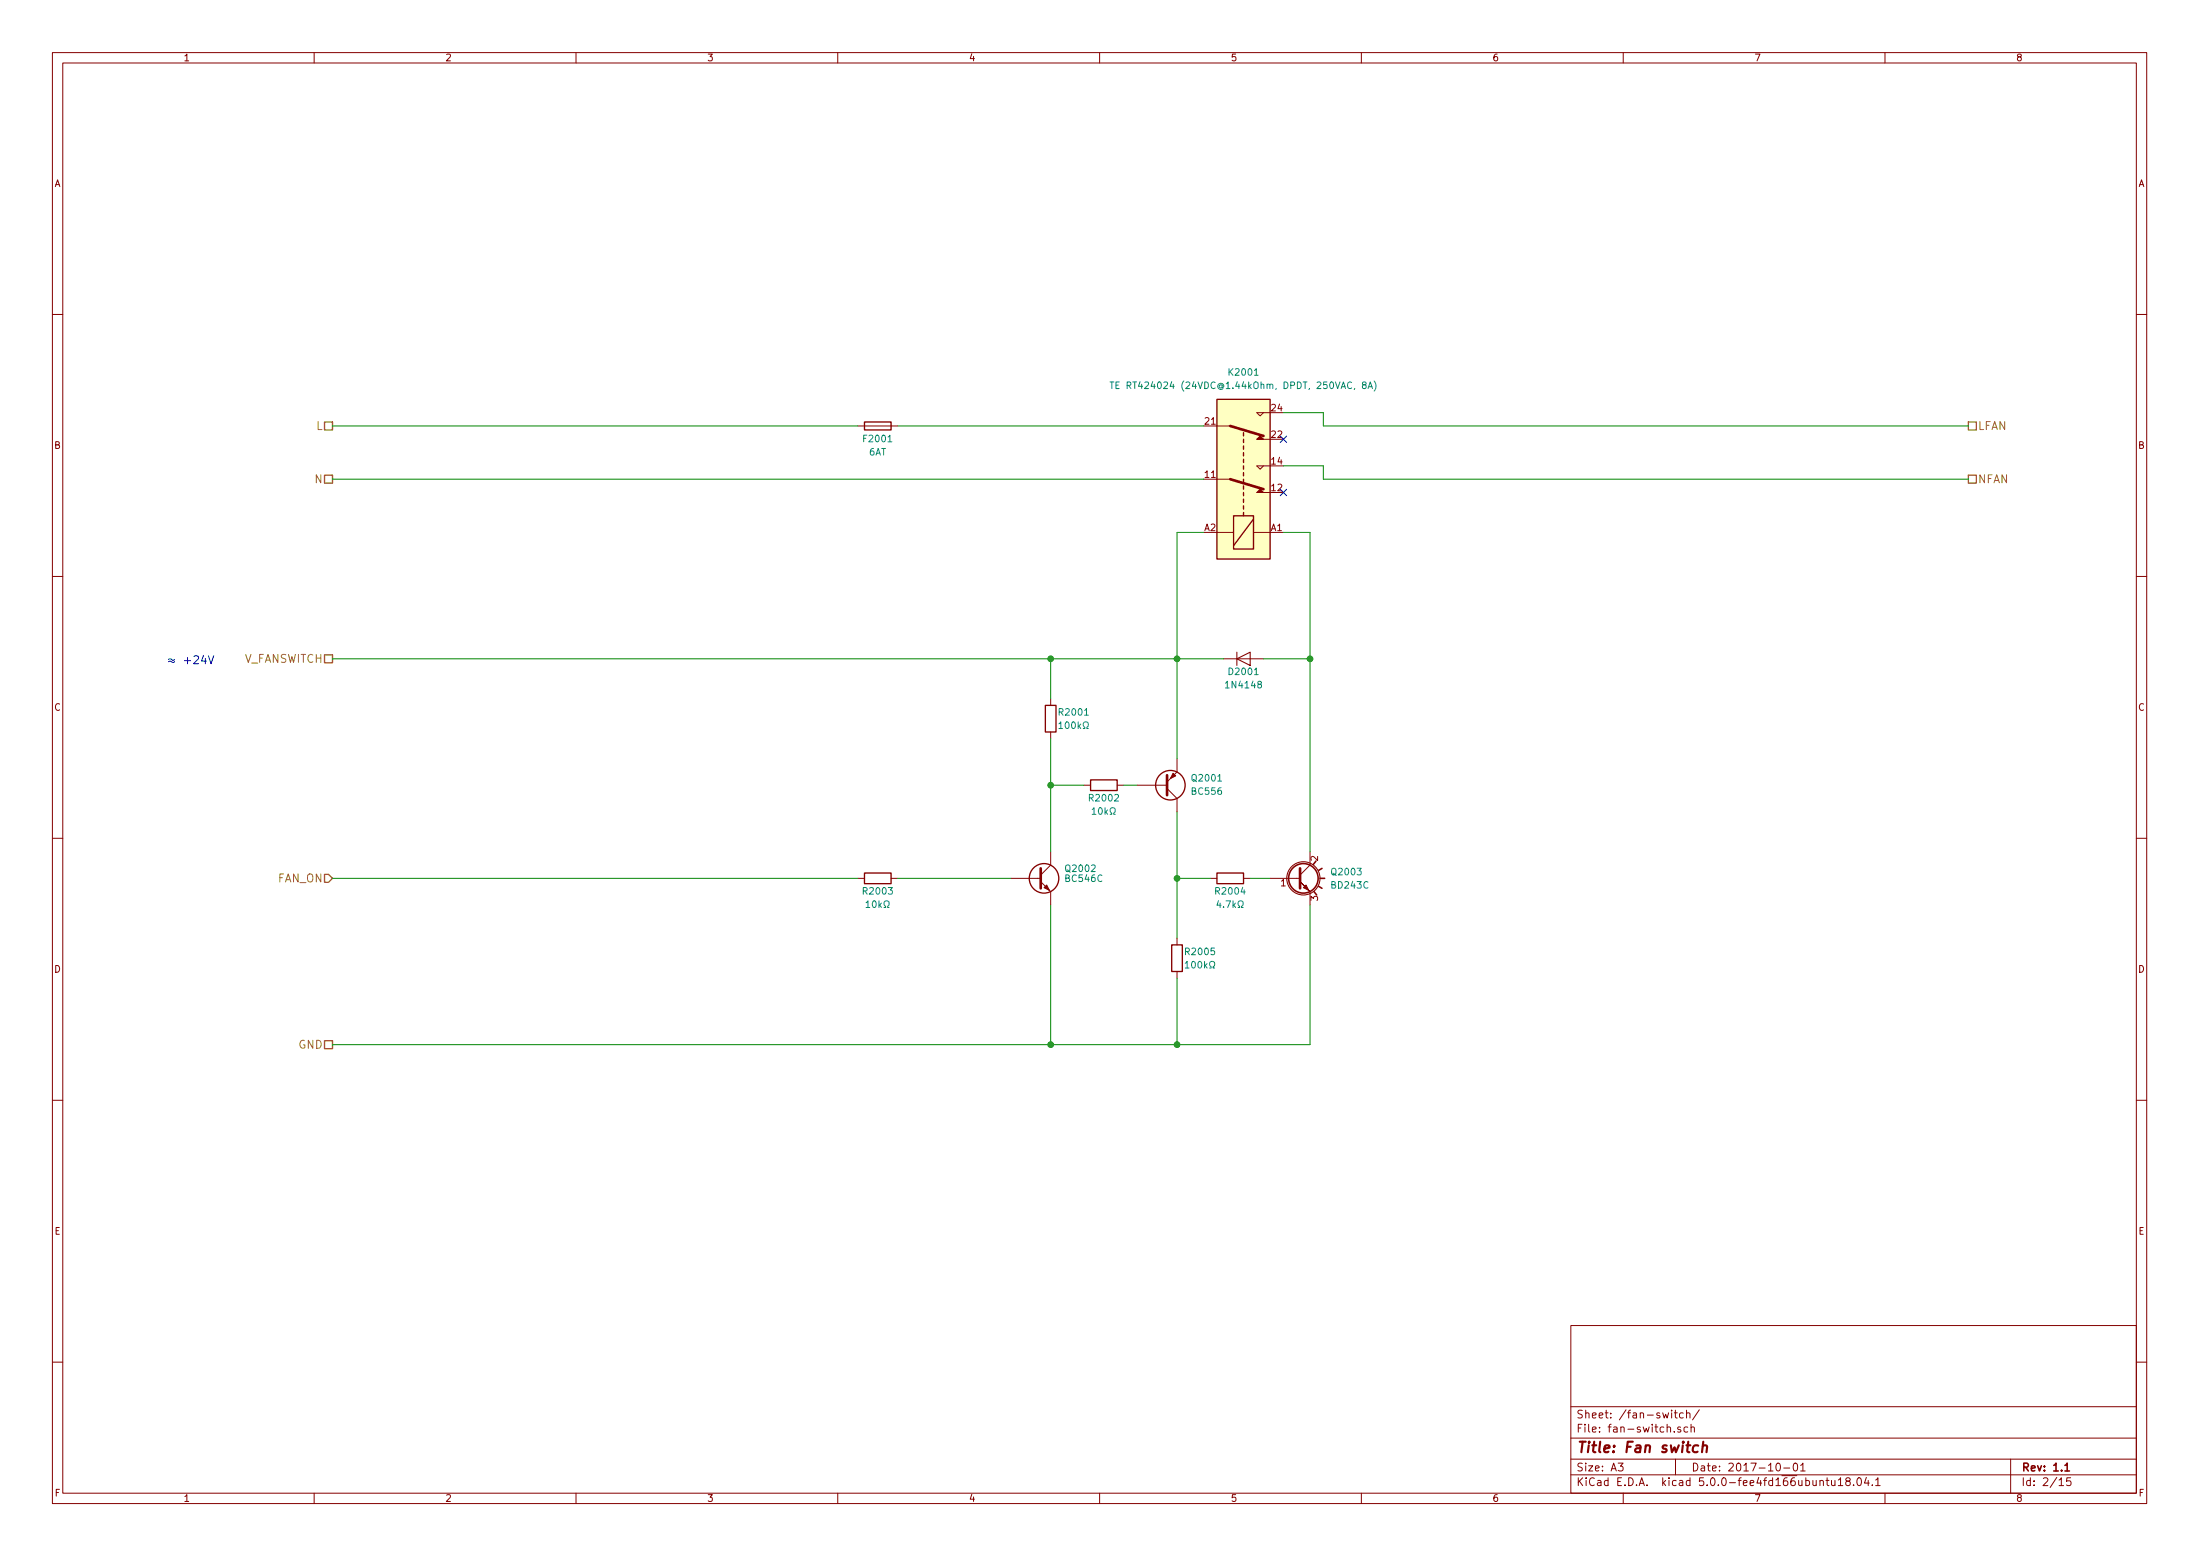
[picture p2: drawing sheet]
EESchema Schematic File Version 4
LIBS:controller-cache
EELAYER 26 0
EELAYER END
$Descr A3 16535 11693
encoding utf-8
Sheet 2 15
Title "Fan switch"
Date "2017-10-01"
Rev "1.1"
Comp ""
Comment1 ""
Comment2 ""
Comment3 ""
Comment4 ""
$EndDescr
$Comp
L transistors:BD249C Q2003
U 1 1
P 9750 6600
F 0 "Q2003" H 10000 6650 50  0000 L CNN
F 1 "BD243C" H 10000 6550 50  0000 L CNN
F 2 "TO_SOT_Packages_THT:TO-220-3_Vertical" H 10000 6525 50  0001 L CIN
F 3 "" H 9750 6600 50  0001 L CNN
	1    9750 6600
	1    0    0    -1  
$EndComp
$Comp
L transistors:BC556 Q2001
U 1 1
P 8750 5900
F 0 "Q2001" H 8950 5850 50  0000 L CNN
F 1 "BC556" H 8950 5950 50  0000 L CNN
F 2 "TO_SOT_Packages_THT:TO-92_Inline_Wide" H 8950 5825 50  0001 L CIN
F 3 "" H 8750 5900 50  0001 L CNN
	1    8750 5900
	1    0    0    1   
$EndComp
$Comp
L device:R R2002
U 1 1
P 8300 5900
F 0 "R2002" V 8200 5900 50  0000 C CNN
F 1 "10kΩ" V 8100 5900 50  0000 C CNN
F 2 "Resistors_SMD:R_0805_HandSoldering" V 8230 5900 50  0001 C CNN
F 3 "" H 8300 5900 50  0001 C CNN
	1    8300 5900
	0    -1   -1   0   
$EndComp
$Comp
L device:R R2004
U 1 1
P 9250 6600
F 0 "R2004" V 9150 6600 50  0000 C CNN
F 1 "4.7kΩ" V 9050 6600 50  0000 C CNN
F 2 "Resistors_SMD:R_0805_HandSoldering" V 9180 6600 50  0001 C CNN
F 3 "" H 9250 6600 50  0001 C CNN
	1    9250 6600
	0    -1   -1   0   
$EndComp
$Comp
L device:R R2005
U 1 1
P 8850 7200
F 0 "R2005" H 8800 7250 50  0000 R CNN
F 1 "100kΩ" H 8800 7150 50  0000 R CNN
F 2 "Resistors_SMD:R_0805_HandSoldering" V 8780 7200 50  0001 C CNN
F 3 "" H 8850 7200 50  0001 C CNN
	1    8850 7200
	-1   0    0    -1  
$EndComp
$Comp
L relays:FINDER-44.62 K2001
U 1 1
P 9350 3800
F 0 "K2001" V 10350 3800 50  0000 C CNN
F 1 "TE RT424024 (24VDC@1.44kOhm, DPDT, 250VAC, 8A)" V 10250 3800 50  0000 C CNN
F 2 "footprints:Relay_DPDT_Schrack-RT2-FormC_RM5.04mm" H 10900 3770 50  0001 C CNN
F 3 "" H 9350 3800 50  0001 C CNN
	1    9350 3800
	0    1    -1   0   
$EndComp
$Comp
L Device:Fuse F2001
U 1 1
P 6600 3200
F 0 "F2001" V 6500 3200 50  0000 C CNN
F 1 "6AT" V 6400 3200 50  0000 C CNN
F 2 "Wire_Connections_Bridges:WireConnection_2.50mmDrill_LargePad" V 6530 3200 50  0001 C CNN
F 3 "" H 6600 3200 50  0001 C CNN
	1    6600 3200
	0    -1   -1   0   
$EndComp
$Comp
L transistors:BC546 Q2002
U 1 1
P 7800 6600
F 0 "Q2002" H 8000 6675 50  0000 L CNN
F 1 "BC546C" H 8000 6600 50  0000 L CNN
F 2 "TO_SOT_Packages_THT:TO-92_Inline_Wide" H 8000 6525 50  0001 L CIN
F 3 "" H 7800 6600 50  0001 L CNN
	1    7800 6600
	1    0    0    -1  
$EndComp
$Comp
L device:R R2001
U 1 1
P 7900 5400
F 0 "R2001" H 7850 5450 50  0000 R CNN
F 1 "100kΩ" H 7850 5350 50  0000 R CNN
F 2 "Resistors_SMD:R_0805_HandSoldering" V 7830 5400 50  0001 C CNN
F 3 "" H 7900 5400 50  0001 C CNN
	1    7900 5400
	-1   0    0    -1  
$EndComp
$Comp
L device:R R2003
U 1 1
P 6600 6600
F 0 "R2003" V 6500 6600 50  0000 C CNN
F 1 "10kΩ" V 6400 6600 50  0000 C CNN
F 2 "Resistors_SMD:R_0805_HandSoldering" V 6530 6600 50  0001 C CNN
F 3 "" H 6600 6600 50  0001 C CNN
	1    6600 6600
	0    -1   -1   0   
$EndComp
Text HLabel 2500 6600 0    60   Input ~ 0
FAN_ON
$Comp
L diode:1N4148 D2001
U 1 1
P 9350 4950
F 0 "D2001" H 9350 5050 50  0000 C CNN
F 1 "1N4148" H 9350 5150 50  0000 C CNN
F 2 "Diodes_SMD:D_SOD-123" H 9350 4775 50  0001 C CNN
F 3 "" H 9350 4950 50  0001 C CNN
	1    9350 4950
	1    0    0    1   
$EndComp
Text HLabel 2500 3200 0    60   UnSpc ~ 0
L
Text HLabel 2500 3600 0    60   UnSpc ~ 0
N
Text HLabel 14800 3200 2    60   UnSpc ~ 0
LFAN
Text HLabel 14800 3600 2    60   UnSpc ~ 0
NFAN
Text HLabel 2500 4950 0    60   UnSpc ~ 0
V_FANSWITCH
Text HLabel 2500 7850 0    60   UnSpc ~ 0
GND
Wire Wire Line
	8450 5900 8550 5900
Wire Wire Line
	9400 6600 9550 6600
Wire Wire Line
	8850 6100 8850 7050
Wire Wire Line
	8850 6600 9100 6600
Connection ~ 8850 6600
Wire Wire Line
	2500 4950 9200 4950
Wire Wire Line
	8850 4000 8850 5700
Connection ~ 8850 4950
Wire Wire Line
	7900 5550 7900 6400
Wire Wire Line
	7900 5900 8150 5900
Connection ~ 7900 5900
Wire Wire Line
	7900 5250 7900 4950
Wire Wire Line
	2500 3200 6450 3200
Wire Wire Line
	2500 6600 6450 6600
Connection ~ 7900 4950
Wire Wire Line
	2500 7850 9850 7850
Wire Wire Line
	8850 7850 8850 7350
Wire Wire Line
	9850 7850 9850 6800
Connection ~ 8850 7850
Wire Wire Line
	7900 6800 7900 7850
Connection ~ 7900 7850
Wire Wire Line
	6750 3200 9050 3200
Wire Wire Line
	2500 3600 9050 3600
Wire Wire Line
	9050 4000 8850 4000
Wire Wire Line
	9650 4000 9850 4000
Wire Wire Line
	9850 4000 9850 6400
Wire Wire Line
	9500 4950 9850 4950
Connection ~ 9850 4950
Wire Wire Line
	9650 3100 9950 3100
Wire Wire Line
	9950 3100 9950 3200
Wire Wire Line
	9950 3200 14800 3200
Wire Wire Line
	9650 3500 9950 3500
Wire Wire Line
	9950 3500 9950 3600
Wire Wire Line
	9950 3600 14800 3600
NoConn ~ 9650 3700
NoConn ~ 9650 3300
Wire Wire Line
	6750 6600 7600 6600
Text Notes 1250 5000 0    60   ~ 0
≈ +24V
$EndSCHEMATC
